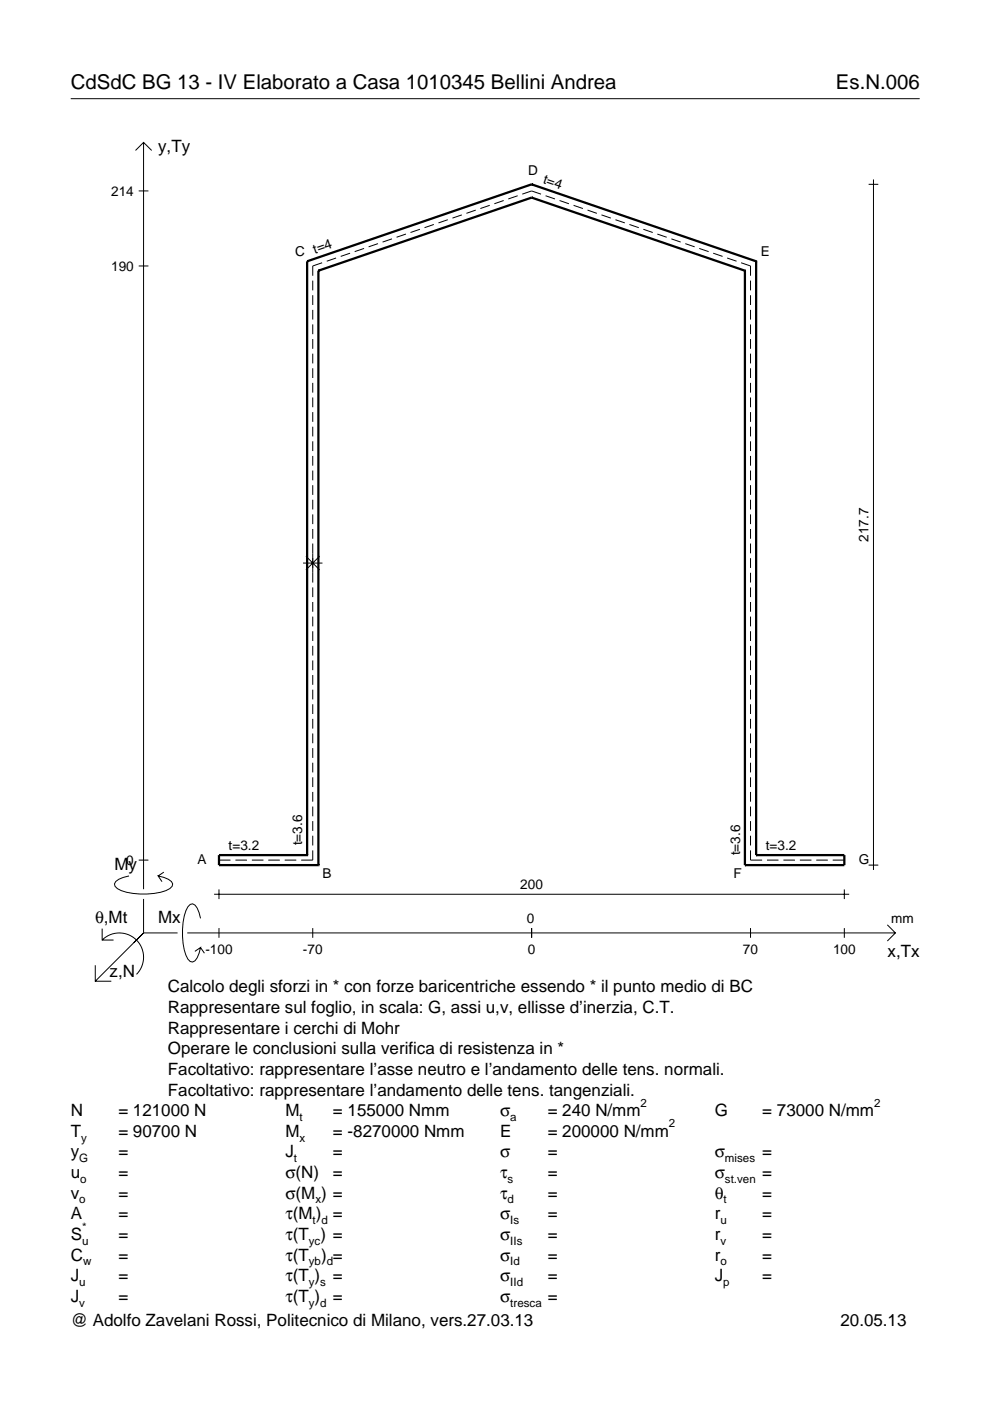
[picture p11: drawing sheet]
<svg xmlns="http://www.w3.org/2000/svg" width="210mm" height="297mm" viewBox="0 0 210 297" stroke-linecap="round" stroke-linejoin="round" font-family="sans-serif">
<g fill="none" stroke="#000" stroke-width=".21">
<path d="M15 20.9h180M28.7 31.9l1.7-1.7 1.8 1.7M30.4 30.2v158.3M184.2 39.1h2M185.2 38.1v146.4M29.4 40.5h2.1M29.4 56.4h2.1M66.3 59.5v2.1M68.3 55.7l-2 .7v2.1M71.3 54.7l-2 .7M74.2 53.7l-2 .7M77.2 52.7l-2 .7"/>
<path d="M80.1 51.7l-1.9 .6M83.1 50.6l-2 .7M86.1 49.6l-2 .7M89 48.6l-2 .7M92 47.6l-2 .7M94.9 46.6l-1.9 .7M97.9 45.6l-2 .6M100.9 44.5l-2 .7M103.8 43.5l-2 .7M106.8 42.5l-2 .7M109.8 41.5l-2 .7M110.7 41.2l2-.7 2 .7"/>
<path d="M115.7 41.5l2 .7M118.6 42.5l2 .7M121.6 43.5l2 .7M124.6 44.5l1.9 .7M127.5 45.6l2 .6M130.5 46.6l2 .7M133.4 47.6l2 .7M136.4 48.6l2 .7M139.4 49.6l2 .7M142.3 50.6l2 .7M145.3 51.7l2 .6M148.3 52.7l1.9 .7"/>
<path d="M151.2 53.7l2 .7M154.2 54.7l2 .7M157.1 55.7l2 .7v2.1M159.1 59.5v2.1M66.3 62.6v2.1M66.3 65.7v2.1M66.3 68.8v2.1M66.3 71.9v2.1M66.3 75v2.1M66.3 78.1v2M159.1 62.6v2.1M159.1 65.7v2.1"/>
<path d="M159.1 68.8v2.1M159.1 71.9v2.1M159.1 75v2.1M159.1 78.1v2M66.3 81.2v2M66.3 84.3v2M66.3 87.4v2M66.3 90.5v2M66.3 93.6v2M66.3 96.7v2M66.3 99.8v2M159.1 81.2v2"/>
<path d="M159.1 84.3v2M159.1 87.4v2M159.1 90.5v2M159.1 93.6v2M159.1 96.7v2M159.1 99.8v2M64.3 119.4h4.1M64.9 117.9l2.9 2.9M66.3 102.9v2M66.3 106v2M66.3 109.1v2M66.3 112.2v2"/>
<path d="M66.3 115.2v8.3M67.8 117.9l-2.9 2.9M159.1 102.9v2M159.1 106v2M159.1 109.1v2M159.1 112.2v2M159.1 115.2v2.1M159.1 118.3v2.1M66.3 124.5v2.1M66.3 127.6v2.1M66.3 130.7v2.1M66.3 133.8v2.1"/>
<path d="M66.3 136.9v2.1M159.1 121.4v2.1M159.1 124.5v2.1M159.1 127.6v2.1M159.1 130.7v2.1M159.1 133.8v2.1M159.1 136.9v2.1M66.3 140v2.1M66.3 143.1v2.1M66.3 146.2v2.1M66.3 149.3v2.1M66.3 152.4v2.1"/>
<path d="M66.3 155.5v2.1M66.3 158.6v2.1M159.1 140v2.1M159.1 143.1v2.1M159.1 146.2v2.1M159.1 149.3v2.1M159.1 152.4v2.1M159.1 155.5v2.1M159.1 158.6v2.1M66.3 161.7v2.1M66.3 164.8v2.1M66.3 167.9v2.1"/>
<path d="M66.3 171v2.1M66.3 174.1v2.1M66.3 177.2v2.1M159.1 161.7v2.1M159.1 164.8v2.1M159.1 167.9v2.1M159.1 171v2.1M159.1 174.1v2.1M159.1 177.2v2.1M21.7 199.3a5.1 5.1 0 0 1 7.2 0 5.1 5.1 0 0 1 0 7.3M21.7 196.9v2.4h2.4M27.3 185.7a3.6 3.6 0 0 0-3 1.7l.1 .5a5.6 5.6 0 0 0 3.8 1.5 13.4 13.4 0 0 0 7.8-1l.5-.5 .1-.5a3.6 3.6 0 0 0-3.1-1.7l.8 1.2"/>
<path d="M29.4 182.4h2.1M30.4 190.6v7.2M30.4 197.8l-10.2 10.2M30.4 197.8h7.2M34.7 184.9l-1.2 .8M39.7 197.8h150.1M42.5 194.7a3.6 3.6 0 0 0-1.7-3.1l-.5 .2a5.7 5.7 0 0 0-1.5 3.7 13.3 13.3 0 0 0 1 7.9l.5 .5 .5 .1a3.6 3.6 0 0 0 1.7-3.1l-1.2 .8M45.4 189.6h134.6M46.4 182.4h2.5M46.4 188.6v2M46.4 196.8v2M49.9 182.4h2.5"/>
<path d="M53.4 182.4h2.5M56.9 182.4h2.4M60.4 182.4h2.4M66.3 180.3v2.1h-2.4M66.3 196.8v2M112.7 196.8v2M159.1 180.3v2.1h2.5M159.1 196.8v2M162.6 182.4h2.5M166.1 182.4h2.5M169.6 182.4h2.4M173.1 182.4h2.4"/>
<path d="M176.6 182.4h2.4M179 188.6v2M179 196.8v2M184.2 183.4h2M188.1 196.1l1.7 1.7-1.7 1.7M20.2 204.7v3.3h3.4M42.5 200.9l.8 1.2"/>
</g>
<g fill="none" stroke="#000" stroke-width=".48">
<path d="M112.7 39.1h.1M112.7 39.1l-47.6 16.3M112.7 39.1l47.6 16.3M65.1 55.4h.1M65.1 55.4v125.9M67.5 57.4h.1M67.5 57.4v126M112.7 41.9h.1M112.7 41.9l-45.2 15.5M112.7 41.9l45.2 15.5M157.9 57.4h.1M157.9 57.4v126"/>
<path d="M160.3 55.4h.1M160.3 55.4v125.9M65.1 181.3h.1M65.1 181.3h-18.7v2.1h21.1M67.5 183.4h.1M157.9 183.4h.1M160.3 181.3h.1M160.3 181.3h18.7v2.1h-21.1"/>
</g>
<g font-size="4.3">
<text x="15" y="18.9">CdSdC BG 13 - IV Elaborato a Casa 1010345 Bellini Andrea</text>
<text x="177.2" y="18.9">Es.N.006</text>
</g>
<g font-size="3.6">
<text x="33.5" y="32.3">y,Ty</text>
<text x="24.3" y="184.4">My</text>
<text x="20.1" y="195.7">θ,Mt</text>
<text x="33.5" y="195.7">Mx</text>
<text x="188.2" y="203">x,Tx</text>
<text x="23.2" y="207.1">z,N</text>
<text x="35.6" y="210.4">Calcolo degli sforzi in * con forze baricentriche essendo * il punto medio di BC</text>
<text x="35.6" y="214.8">Rappresentare sul foglio, in scala: G, assi u,v, ellisse d’inerzia, C.T.</text>
<text x="35.6" y="219.2">Rappresentare i cerchi di Mohr</text>
<text x="35.6" y="223.5">Operare le conclusioni sulla verifica di resistenza in *</text>
<text x="35.6" y="227.9">Facoltativo: rappresentare l’asse neutro e l’andamento delle tens. normali.</text>
<text x="35.6" y="232.3">Facoltativo: rappresentare l’andamento delle tens. tangenziali.</text>
<text x="15" y="236.7">N</text>
<text x="25.1" y="236.7">= 121000 N</text>
<text x="60.5" y="236.7">M</text>
<text x="70.6" y="236.7">= 155000 Nmm</text>
<text x="106" y="236.7">σ</text>
<text x="116.1" y="236.7">= 240 N/mm</text>
<text x="151.5" y="236.7">G</text>
<text x="161.6" y="236.7">= 73000 N/mm</text>
<text x="15" y="241">T</text>
<text x="15" y="245.4">y</text>
<text x="25.1" y="241">= 90700 N</text>
<text x="25.1" y="245.4">=</text>
<text x="60.5" y="245.4">J</text>
<text x="60.5" y="241">M</text>
<text x="70.6" y="241">= -8270000 Nmm</text>
<text x="70.6" y="245.4">=</text>
<text x="106" y="241">E</text>
<text x="106" y="245.4">σ</text>
<text x="116.1" y="245.4">=</text>
<text x="116.1" y="241">= 200000 N/mm</text>
<text x="151.5" y="245.4">σ</text>
<text x="161.6" y="245.4">=</text>
<text x="15" y="249.8">u</text>
<text x="25.1" y="249.8">=</text>
<text x="60.5" y="249.8">σ(N)</text>
<text x="70.6" y="249.8">=</text>
<text x="106" y="249.8">τ</text>
<text x="116.1" y="249.8">=</text>
<text x="151.5" y="249.8">σ</text>
<text x="161.6" y="249.8">=</text>
<text x="15" y="254.2">v</text>
<text x="25.1" y="254.2">=</text>
<text x="60.5" y="254.2">σ(M ) =</text>
<text x="106" y="254.2">τ</text>
<text x="116.1" y="254.2">=</text>
<text x="151.5" y="254.2">θ</text>
<text x="161.6" y="254.2">=</text>
<text x="15" y="258.5">A</text>
<text x="15" y="262.9">S</text>
<text x="25.1" y="262.9">=</text>
<text x="25.1" y="258.5">=</text>
<text x="60.5" y="258.5">τ(M ) =</text>
<text x="60.5" y="262.9">τ(T ) =</text>
<text x="106" y="258.5">σ</text>
<text x="106" y="262.9">σ</text>
<text x="116.1" y="258.5">=</text>
<text x="116.1" y="262.9">=</text>
<text x="151.5" y="258.5">r</text>
<text x="151.5" y="262.9">r</text>
<text x="161.6" y="258.5">=</text>
<text x="161.6" y="262.9">=</text>
<text x="15" y="267.3">C</text>
<text x="25.1" y="267.3">=</text>
<text x="60.5" y="267.3">τ(T</text>
<text x="68.1" y="267.3">) =</text>
<text x="106" y="267.3">σ</text>
<text x="116.1" y="267.3">=</text>
<text x="151.5" y="267.3">r</text>
<text x="161.6" y="267.3">=</text>
<text x="15" y="271.7">J</text>
<text x="25.1" y="271.7">=</text>
<text x="60.5" y="271.7">τ(T )</text>
<text x="70.6" y="271.7">=</text>
<text x="106" y="271.7">σ</text>
<text x="116.1" y="271.7">=</text>
<text x="151.5" y="271.7">J</text>
<text x="161.6" y="271.7">=</text>
<text x="15" y="281.2">@ Adolfo Zavelani Rossi, Politecnico di Milano, vers.27.03.13</text>
<text x="15" y="276">J</text>
<text x="25.1" y="276">=</text>
<text x="60.5" y="276">τ(T )</text>
<text x="70.6" y="276">=</text>
<text x="106" y="276">σ</text>
<text x="116.1" y="276">=</text>
<text x="178.2" y="281.2">20.05.13</text>
</g>
<g font-size="2.9">
<text x="23.6" y="41.5">214</text>
<text x="112" y="37.2">D</text>
<text x="115" y="38.8" transform="rotate(19 115 38.8)">t=4</text>
<text x="66.7" y="53.8" transform="rotate(-19 66.7 53.8)">t=4</text>
<text x="23.6" y="57.4">190</text>
<text x="62.6" y="54.3">C</text>
<text x="161.3" y="54.3">E</text>
<text x="184.2" y="114.9" transform="rotate(-90 184.2 114.9)">217.7</text>
<text x="64.1" y="179.2" transform="rotate(-90 64.1 179.2)">t=3.6</text>
<text x="26.8" y="183.4">0</text>
<text x="41.8" y="183.3">A</text>
<text x="48.5" y="180.3">t=3.2</text>
<text x="156.9" y="181.4" transform="rotate(-90 156.9 181.4)">t=3.6</text>
<text x="162.4" y="180.3">t=3.2</text>
<text x="182.1" y="183.3">G</text>
<text x="68.4" y="186.1">B</text>
<text x="110.3" y="188.6">200</text>
<text x="155.5" y="186.1">F</text>
<text x="111.7" y="195.7">0</text>
<text x="189" y="195.7">mm</text>
<text x="43.5" y="202.2">-100</text>
<text x="64.2" y="202.2">-70</text>
<text x="111.9" y="202.2">0</text>
<text x="157.5" y="202.2">70</text>
<text x="176.6" y="202.2">100</text>
</g>
<g font-size="2.4">
<text x="63.5" y="237.7">t</text>
<text x="108.2" y="237.7">a</text>
<text x="135.8" y="234.7">2</text>
<text x="141.8" y="239">2</text>
<text x="185.3" y="234.7">2</text>
<text x="17.2" y="242">y</text>
<text x="63.5" y="242">x</text>
<text x="16.8" y="246.4">G</text>
<text x="17" y="250.8">o</text>
<text x="62.3" y="246.4">t</text>
<text x="107.6" y="250.8">s</text>
<text x="153.7" y="246.4">mises</text>
<text x="153.7" y="250.8">st.ven</text>
<text x="16.8" y="255.2">o</text>
<text x="66.9" y="255.2">x</text>
<text x="107.6" y="255.2">d</text>
<text x="153.4" y="255.2">t</text>
<text x="17.4" y="263.9">u</text>
<text x="17.4" y="260.9">*</text>
<text x="65.5" y="263.9">yc</text>
<text x="66.3" y="259.5">t d</text>
<text x="108.2" y="259.5">Is</text>
<text x="108.2" y="263.9">IIs</text>
<text x="152.7" y="259.5">u</text>
<text x="152.7" y="263.9">v</text>
<text x="17.6" y="268.3">w</text>
<text x="65.5" y="268.3">yb d</text>
<text x="108.2" y="268.3">Id</text>
<text x="152.7" y="268.3">o</text>
<text x="16.8" y="272.7">u</text>
<text x="65.5" y="272.7">y s</text>
<text x="108.2" y="272.7">IId</text>
<text x="153.3" y="272.7">p</text>
<text x="16.8" y="277">v</text>
<text x="65.5" y="277">y d</text>
<text x="108.2" y="277">tresca</text>
</g>
</svg>
